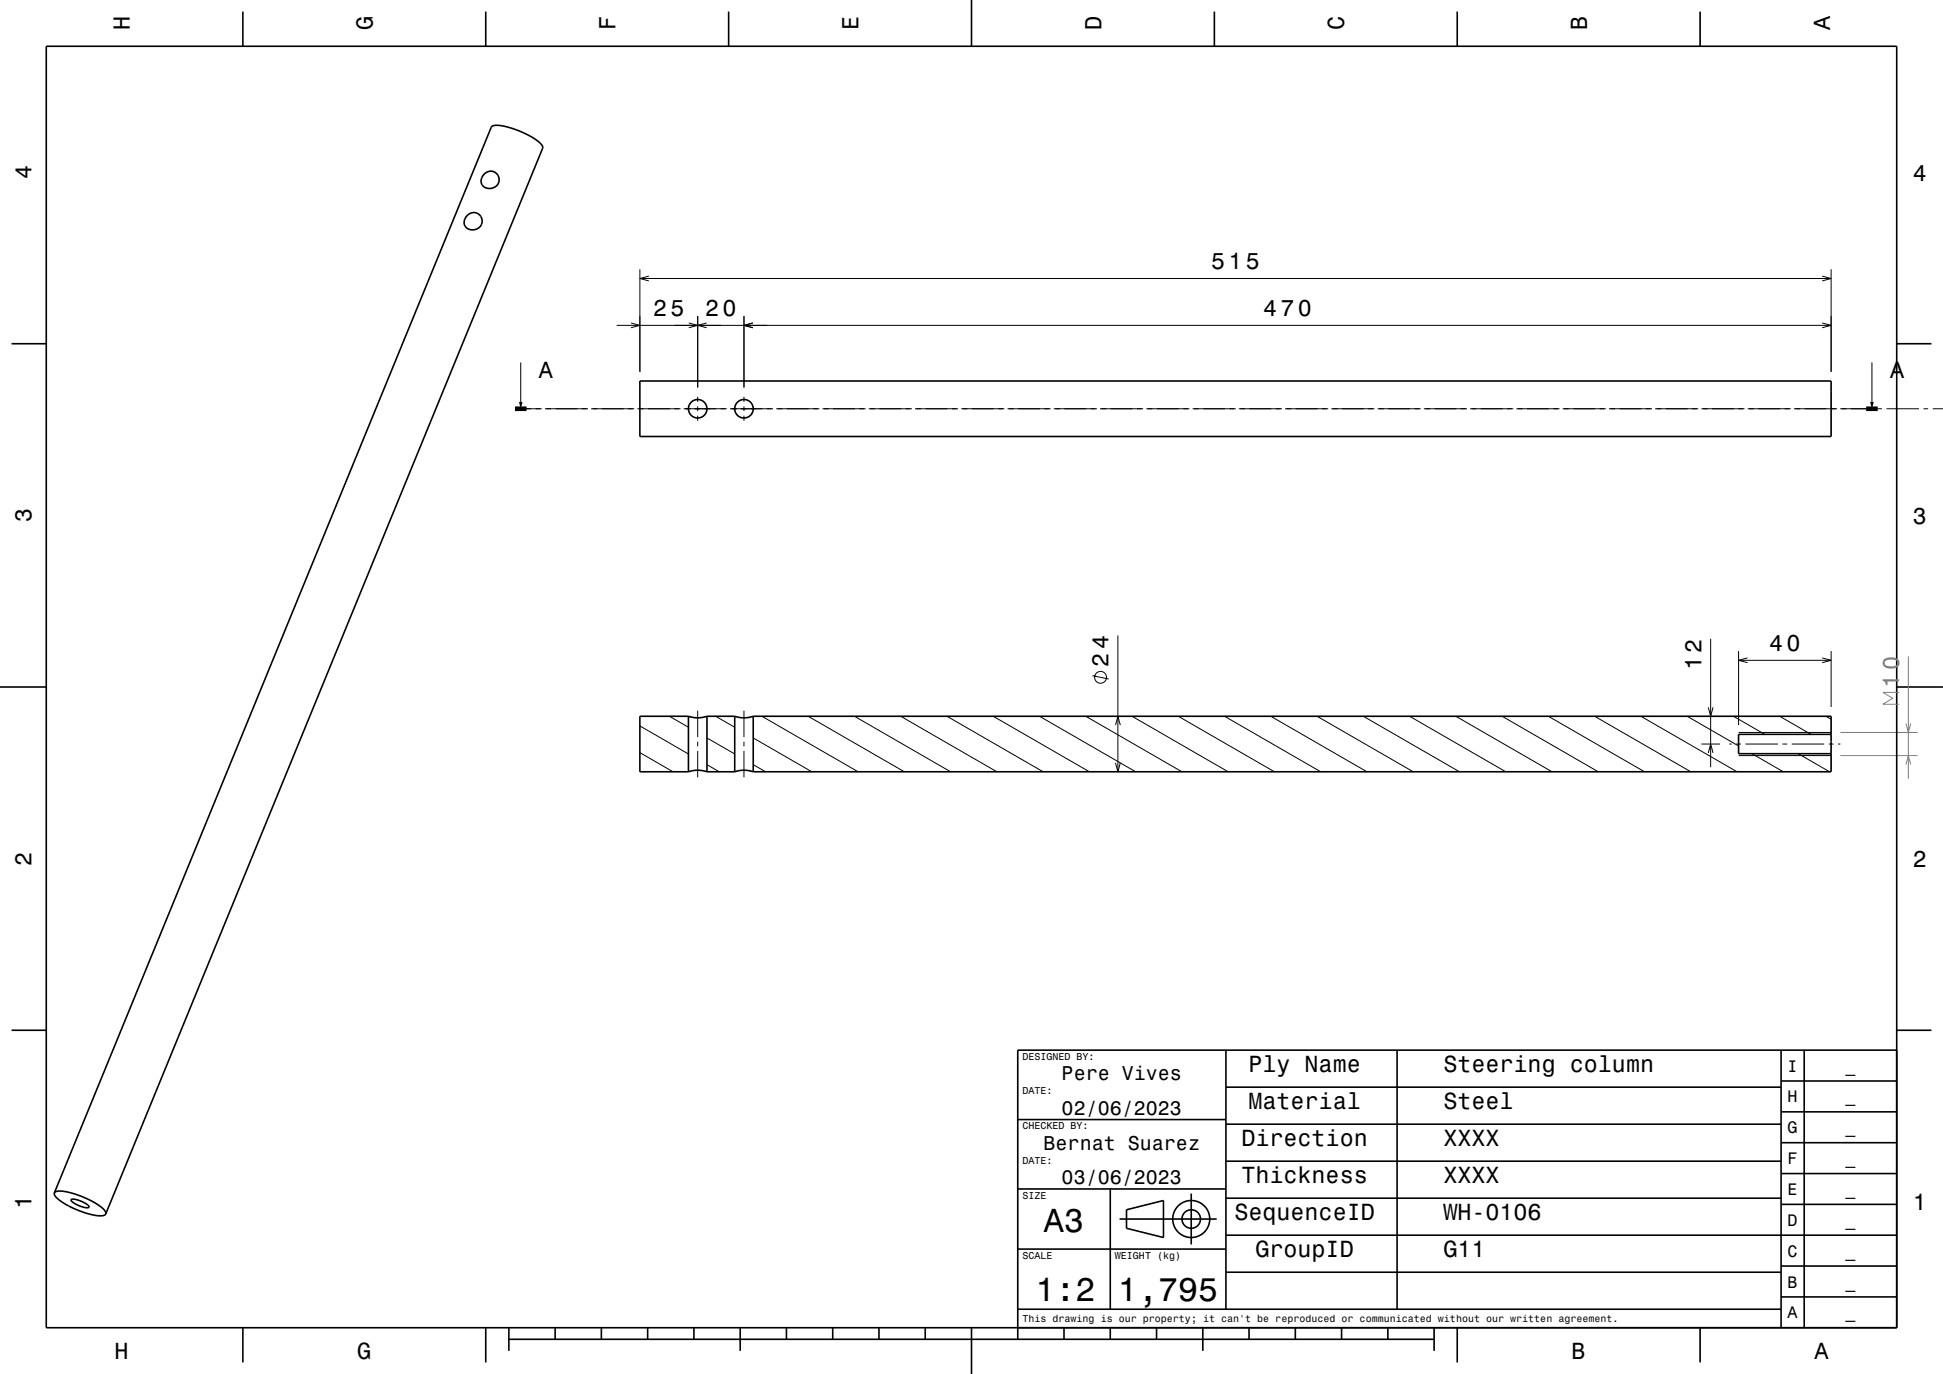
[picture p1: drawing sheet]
<svg xmlns="http://www.w3.org/2000/svg" width="420mm" height="297mm" viewBox="0 0 420 297" stroke-linecap="round" stroke-linejoin="round" font-family="sans-serif">
<g fill="none" stroke="#000" stroke-width=".22">
<path d="M138.3 58.2v22.2M140.3 59.7l-2 .5 2 .5M393.9 59.7l1.9 .5-1.9 .5M395.8 58.2v22.2M112.6 78.4v8.5M133.3 70.3h262.5M136.4 69.8l1.9 .5-1.9 .5M138.3 60.2h257.5M148.9 69.8l1.9 .5-1.9 .5M150.8 68.3v15.5M152.7 69.8l-1.9 .5 1.9 .5M160.8 68.3v15.5"/>
<path d="M162.8 69.8l-2 .5 2 .5M393.9 69.8l1.9 .5-1.9 .5M404.6 78.4v8.5M112.6 88.4h4.5M117.8 88.4h9.3M127.8 88.4h9.3M137.8 88.4h9.3M147.8 88.4h9.3M150.8 85.8v1.1M150.8 87.9v1M150.8 89.9v1.1M157.8 88.4h9.3"/>
<path d="M160.8 85.8v1.1M160.8 87.9v1M160.8 89.9v1.1M167.8 88.4h9.3M177.8 88.4h9.3M187.8 88.4h9.3M197.8 88.4h9.3M207.8 88.4h9.3M217.8 88.4h9.3M227.8 88.4h9.3M237.8 88.4h9.3M247.8 88.4h9.3"/>
<path d="M257.8 88.4h9.3M267.8 88.4h9.3M277.8 88.4h9.3M287.8 88.4h9.3M297.8 88.4h9.3M307.8 88.4h9.3M317.8 88.4h9.3M327.8 88.4h9.3M337.8 88.4h9.3M347.8 88.4h9.3M357.8 88.4h9.3M367.8 88.4h9.3"/>
<path d="M377.8 88.4h9.3M387.8 88.4h9.3M397.8 88.4h7M405.8 88.4h1M407.8 88.4h7M415.8 88.4h1M417.8 88.4h2.2M241.6 137.4v29.4M369.8 138.1v27.7M138.3 156.9l10.5 6.1M144.7 154.8l4.1 2.4M150.8 153.6v5.7"/>
<path d="M152.8 159.5l6 3.5M154.7 154.8l4.1 2.4M160.8 153.6v5.7M162.8 159.5l12.7 7.3M164.7 154.8l20.8 12M174.7 154.8l20.8 12M184.7 154.8l20.8 12M194.7 154.8l20.8 12M204.7 154.8l20.8 12M214.7 154.8l20.8 12M224.7 154.8l20.8 12M234.7 154.8l20.8 12"/>
<path d="M236.1 146.1l3.5 .7M241.1 156.8l.5-2 .6 2M244.7 154.8l20.8 12M254.7 154.8l20.8 12M264.7 154.8l20.8 12M274.7 154.8l20.8 12M284.7 154.8l20.8 12M294.7 154.8l20.8 12M304.7 154.8l20.8 12M314.7 154.8l20.8 12M324.7 154.8l20.8 12M334.7 154.8l20.8 12"/>
<path d="M344.7 154.8l20.8 12M354.7 154.8l20.8 12M364.7 154.8l11.1 6.4M369.3 152.9l.5 1.9 .5-1.9M374.7 154.8l6.8 3.9M375.8 140.7v16M375.8 158.3h20M375.8 142.7h20M377.8 142.2l-2 .5 2 .5M384.7 154.8l6.8 3.9M393.9 142.2l1.9 .5-1.9 .5M394.7 154.8l1.1 .7"/>
<path d="M395.8 140.7v12.1M138.3 162.7l7.2 4.1M150.8 160.3v1M150.8 162.3v5.7M152.8 165.3l2.7 1.5M160.8 160.3v1M160.8 162.3v5.7M162.8 165.3l2.7 1.5M241.1 164.9l.5 1.9 .6-1.9M367.8 160.8h4M369.3 162.8l.5-2 .5 2M373.8 160.8h.5"/>
<path d="M375.3 160.8h1M375.8 163.3h20M377.3 160.8h7M378.7 162.9l6.8 3.9M385.3 160.8h1M387.3 160.8h7M388.7 162.9l6.8 3.9M395.3 160.8h1M397.3 160.8h.5"/>
<circle cx="237.9" cy="146.4" r="1.28"/>
</g>
<path d="M397.8 158.3h16.7M410.5 149.7h-3.5l2.1 1.2-2.1 1.3h3.5M412 156.4l.5 1.9 .5-1.9M412.5 141.9v26.4M397.8 163.3h16.7M412 165.3l.5-2 .5 2" fill="none" stroke="#808080" stroke-width=".22"/>
<g fill="none" stroke="#000" stroke-width=".35">
<path d="M10 10h400v277h-400zM52.5 2.5v7.5M105 2.5v7.5M157.5 2.5v7.5M210 0v10M262.5 2.5v7.5M315 2.5v7.5M367.5 2.5v7.5M104.8 37.5a1.88 1.88 0 0 1 3.1 1 1.88 1.88 0 0 1-2.5 2.2 1.73 1.73 0 0 1-1.4-1.3 1.73 1.73 0 0 1 .8-1.9zM101.1 46.5a1.87 1.87 0 0 1 3.1 .8 1.87 1.87 0 0 1-2.1 2.4 1.74 1.74 0 0 1-1.7-1.2 1.74 1.74 0 0 1 .7-2zM2.5 74.3h7.5M410 74.3h7.5"/>
<path d="M138.3 82.4h257.5v12h-257.5zM0 148.5h10M148.8 154.8a6 6 0 0 0 4 0M148.8 154.8h-10.5v12h10.5M148.8 154.8v12M152.8 154.8h6M152.8 154.8v12M158.8 154.8a6 6 0 0 0 4 0M158.8 154.8v12M162.8 154.8h233v12h-233M162.8 154.8v12M395.8 158.7h-20v4.2h20"/>
<path d="M410 148.5h10M148.8 166.8a6 6 0 0 1 4 0M152.8 166.8h6M158.8 166.8a6 6 0 0 1 4 0M2.5 222.7h7.5M265 235h120M265 227v56M302 227v56M385 233.7h25M385 227v60M390 227v60M410 222.7h7.5"/>
<path d="M410 227h-190v62.5M11.8 257.9a2.45 2.45 0 0 1 2.5-.3l3.7 1.2 3.5 1.8a2.21 2.21 0 0 1 1.4 1.8M11.8 257.9a2.63 2.63 0 0 0 1.7 2l3.6 1.8 3.5 1a2.28 2.28 0 0 0 2.3-.3M11.8 257.9l94.4-230.4a2.45 2.45 0 0 1 2.5-.3l3.8 1.2 3.4 1.8a2.21 2.21 0 0 1 1.4 1.8l-94.4 230.4M15.4 259.3a4.9 4.9 0 0 1 3.9 1.6h-.1a4.3 4.3 0 0 1-3.5-1 .41 .41 0 0 1-.3-.6zM220 257h45M220 242h45M240 257v26M257.5 258v11M265 259h120M265 251h120M265 243h120"/>
<path d="M385 253.7h25M385 247h25M385 240.3h25M220 270h45M242 263.5h21M243.5 261.5l8-2v8l-8-2zM265 275h120M265 267h145M385 273.7h25M385 260.3h25M52.5 287v7.5M105 287v7.5"/>
<path d="M110 289.5h200M110 287v5M120 287v2.5M130 287v2.5M140 287v2.5M150 287v2.5M160 287v5M170 287v2.5M180 287v2.5M190 287v2.5M200 287v2.5M210 287v10"/>
<path d="M220 283h165M230 287v2.5M240 287v2.5M250 287v2.5M260 287v5M270 287v2.5M280 287v2.5M290 287v2.5M300 287v2.5M310 287v5M315 287v7.5M367.5 287v7.5"/>
<path d="M385 280.3h25"/>
<circle cx="150.8" cy="88.4" r="2"/>
<circle cx="160.8" cy="88.4" r="2"/>
<circle cx="257.5" cy="263.5" r="2"/>
<circle cx="257.5" cy="263.5" r="4"/>
</g>
<path d="M111.3 88.4h2.5M403.4 88.4h2.5" fill="none" stroke="#000" stroke-width="1" stroke-linecap="butt"/>
<g fill="#000">
<path d="M112.2 86.9h.8l-.4 1.5z" fill-rule="evenodd"/>
<path d="M404.3 86.9h.7l-.4 1.5z" fill-rule="evenodd"/>
</g>
<g font-size="7.2">
<text x="225.7" y="266.3">A3</text>
<text x="223.8" y="281.3">1:2</text>
<text x="241.7" y="281.3">1,795</text>
</g>
<g font-size="5">
<text x="28.1" y="6.5" transform="rotate(-90 28.1 6.5)">H</text>
<text x="80.6" y="6.5" transform="rotate(-90 80.6 6.5)">G</text>
<text x="133.1" y="6.5" transform="rotate(-90 133.1 6.5)">F</text>
<text x="185.6" y="6.5" transform="rotate(-90 185.6 6.5)">E</text>
<text x="238.1" y="6.5" transform="rotate(-90 238.1 6.5)">D</text>
<text x="290.6" y="6.5" transform="rotate(-90 290.6 6.5)">C</text>
<text x="343.1" y="6.5" transform="rotate(-90 343.1 6.5)">B</text>
<text x="395.6" y="6.5" transform="rotate(-90 395.6 6.5)">A</text>
<text x="6.8" y="38.7" transform="rotate(-90 6.8 38.7)">4</text>
<text x="413.5" y="39">4</text>
<text x="261.8" y="58.2">515</text>
<text x="141.2" y="68.3">25</text>
<text x="152.4" y="68.3">20</text>
<text x="273.1" y="68.3">470</text>
<text x="116.5" y="81.7">A</text>
<text x="408.6" y="81.7">A</text>
<text x="6.8" y="112.9" transform="rotate(-90 6.8 112.9)">3</text>
<text x="413.5" y="113.2">3</text>
<text x="382.4" y="140.7">40</text>
<text x="239.6" y="144.1" transform="rotate(-90 239.6 144.1)">24</text>
<text x="367.8" y="144.9" transform="rotate(-90 367.8 144.9)">12</text>
<text x="6.8" y="187.1" transform="rotate(-90 6.8 187.1)">2</text>
<text x="413.5" y="187.4">2</text>
<text x="269.9" y="231.8">Ply Name</text>
<text x="312" y="231.8">Steering column</text>
<text x="269.9" y="239.8">Material</text>
<text x="312" y="239.8">Steel</text>
<text x="268.3" y="247.8">Direction</text>
<text x="312" y="247.8">XXXX</text>
<text x="268.3" y="255.8">Thickness</text>
<text x="312" y="255.8">XXXX</text>
<text x="6.8" y="261.3" transform="rotate(-90 6.8 261.3)">1</text>
<text x="266.8" y="263.8">SequenceID</text>
<text x="312" y="263.8">WH-0106</text>
<text x="413.5" y="261.6">1</text>
<text x="271.4" y="271.8">GroupID</text>
<text x="312" y="271.8">G11</text>
<text x="24.7" y="293.8">H</text>
<text x="77.2" y="293.8">G</text>
<text x="339.7" y="293.8">B</text>
<text x="392.2" y="293.8">A</text>
</g>
<text font-size="5" fill="#808080" x="410.5" y="148.7" transform="rotate(-90 410.5 148.7)">10</text>
<g font-size="4.3">
<text x="229.5" y="233.5">Pere Vives</text>
<text x="229.5" y="241">02/06/2023</text>
<text x="225.6" y="248.5">Bernat Suarez</text>
<text x="229.5" y="256">03/06/2023</text>
</g>
<g font-size="3.6">
<text x="386.4" y="231.6">I</text>
<text x="398.9" y="231.6">_</text>
<text x="386.4" y="238.3">H</text>
<text x="398.9" y="238.3">_</text>
<text x="386.4" y="245">G</text>
<text x="398.9" y="245">_</text>
<text x="386.4" y="251.6">F</text>
<text x="398.9" y="251.6">_</text>
<text x="386.4" y="258.3">E</text>
<text x="398.9" y="258.3">_</text>
<text x="386.4" y="265">D</text>
<text x="398.9" y="265">_</text>
<text x="386.4" y="271.6">C</text>
<text x="398.9" y="271.6">_</text>
<text x="386.4" y="278.3">B</text>
<text x="398.9" y="278.3">_</text>
<text x="386.4" y="285">A</text>
<text x="398.9" y="285">_</text>
</g>
<g font-size="2.2">
<text x="221" y="229.1">DESIGNED BY:</text>
<text x="221" y="236.6">DATE:</text>
<text x="221" y="244.1">CHECKED BY:</text>
<text x="221" y="251.6">DATE:</text>
<text x="221" y="259.1">SIZE</text>
<text x="221" y="272.1">SCALE</text>
<text x="241" y="272.1">WEIGHT (kg)</text>
<text x="221" y="285.8">This drawing is our property; it can't be reproduced or communicated without our written agreement.</text>
</g>
</svg>
